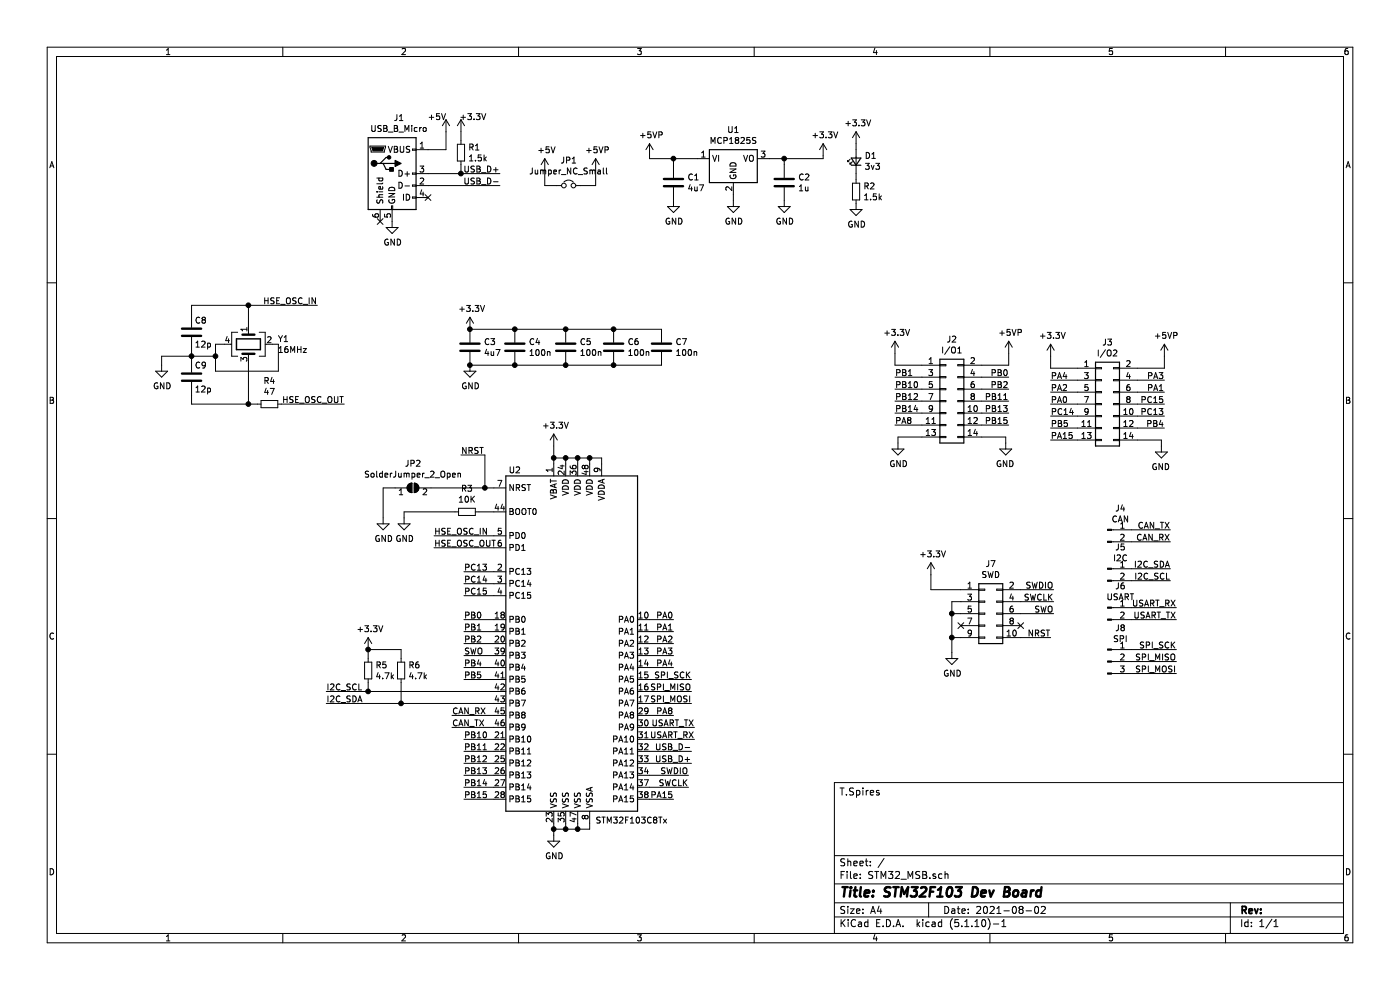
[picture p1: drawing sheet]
EESchema Schematic File Version 4
EELAYER 30 0
EELAYER END
$Descr A4 11693 8268
encoding utf-8
Sheet 1 1
Title "STM32F103 Dev Board"
Date "2021-08-02"
Rev ""
Comp ""
Comment1 ""
Comment2 ""
Comment3 ""
Comment4 "T.Spires"
$EndDescr
$Comp
L MCU_ST_STM32F1:STM32F103C8Tx U2
U 1 1
P 4825 5375
F 0 "U2" H 4300 6825 50  0000 C CNN
F 1 "STM32F103C8Tx" H 5275 3900 50  0000 C CNN
F 2 "Package_QFP:LQFP-48_7x7mm_P0.5mm" H 4225 3975 50  0001 R CNN
F 3 "http://www.st.com/st-web-ui/static/active/en/resource/technical/document/datasheet/CD00161566.pdf" H 4825 5375 50  0001 C CNN
F 4 "C8734" H 4825 5375 50  0001 C CNN "LSCS Part #"
F 5 "C8734" H 4825 5375 50  0001 C CNN "LCSC"
	1    4825 5375
	1    0    0    -1  
$EndComp
$Comp
L Regulator_Linear:MCP1825S U1
U 1 1
P 6125 1325
F 0 "U1" H 6125 1567 50  0000 C CNN
F 1 "MCP1825S" H 6125 1476 50  0000 C CNN
F 2 "Package_TO_SOT_SMD:SOT-223-3_TabPin2" H 6025 1475 50  0001 C CNN
F 3 "http://ww1.microchip.com/downloads/en/devicedoc/22056b.pdf" H 6125 1575 50  0001 C CNN
	1    6125 1325
	1    0    0    -1  
$EndComp
$Comp
L power:+3.3V #PWR0101
U 1 1
P 4625 3725
F 0 "#PWR0101" H 4625 3575 50  0001 C CNN
F 1 "+3.3V" H 4640 3898 50  0000 C CNN
F 2 "" H 4625 3725 50  0001 C CNN
F 3 "" H 4625 3725 50  0001 C CNN
	1    4625 3725
	1    0    0    -1  
$EndComp
Wire Wire Line
	4625 3725 4625 3825
Wire Wire Line
	4625 3825 4725 3825
Wire Wire Line
	5025 3825 5025 3875
Connection ~ 4625 3825
Wire Wire Line
	4625 3825 4625 3875
Wire Wire Line
	4925 3875 4925 3825
Connection ~ 4925 3825
Wire Wire Line
	4925 3825 5025 3825
Wire Wire Line
	4825 3875 4825 3825
Connection ~ 4825 3825
Wire Wire Line
	4825 3825 4925 3825
Wire Wire Line
	4725 3875 4725 3825
Connection ~ 4725 3825
Wire Wire Line
	4725 3825 4825 3825
Wire Wire Line
	4625 6875 4625 6925
Wire Wire Line
	4625 6925 4725 6925
Wire Wire Line
	4925 6925 4925 6875
Wire Wire Line
	4825 6875 4825 6925
Connection ~ 4825 6925
Wire Wire Line
	4825 6925 4925 6925
Wire Wire Line
	4725 6875 4725 6925
Connection ~ 4725 6925
Wire Wire Line
	4725 6925 4825 6925
$Comp
L power:GND #PWR0102
U 1 1
P 4625 6975
F 0 "#PWR0102" H 4625 6725 50  0001 C CNN
F 1 "GND" H 4630 6802 50  0000 C CNN
F 2 "" H 4625 6975 50  0001 C CNN
F 3 "" H 4625 6975 50  0001 C CNN
	1    4625 6975
	1    0    0    -1  
$EndComp
Wire Wire Line
	4625 6975 4625 6925
Connection ~ 4625 6925
$Comp
L Connector:USB_B_Micro J1
U 1 1
P 3275 1450
F 0 "J1" H 3332 1917 50  0000 C CNN
F 1 "USB_B_Micro" H 3332 1826 50  0000 C CNN
F 2 "Connector_USB:USB_Mini-B_Wuerth_65100516121_Horizontal" H 3425 1400 50  0001 C CNN
F 3 "~" H 3425 1400 50  0001 C CNN
F 4 "C91144" H 3275 1450 50  0001 C CNN "LSCS Part #"
F 5 "C91144" H 3275 1450 50  0001 C CNN "LCSC"
	1    3275 1450
	1    0    0    -1  
$EndComp
$Comp
L power:GND #PWR0103
U 1 1
P 3275 1850
F 0 "#PWR0103" H 3275 1600 50  0001 C CNN
F 1 "GND" H 3280 1677 50  0000 C CNN
F 2 "" H 3275 1850 50  0001 C CNN
F 3 "" H 3275 1850 50  0001 C CNN
	1    3275 1850
	1    0    0    -1  
$EndComp
Wire Wire Line
	3575 1250 3725 1250
Wire Wire Line
	3725 1250 3725 1100
$Comp
L power:+5V #PWR0104
U 1 1
P 3725 1100
F 0 "#PWR0104" H 3725 950 50  0001 C CNN
F 1 "+5V" H 3650 1225 50  0000 C CNN
F 2 "" H 3725 1100 50  0001 C CNN
F 3 "" H 3725 1100 50  0001 C CNN
	1    3725 1100
	1    0    0    -1  
$EndComp
Wire Wire Line
	3575 1450 3850 1450
Wire Wire Line
	3575 1550 4175 1550
Text Label 4175 1450 2    50   ~ 0
USB_D+
Text Label 4175 1550 2    50   ~ 0
USB_D-
$Comp
L Device:Jumper_NC_Small JP1
U 1 1
P 4750 1550
F 0 "JP1" H 4750 1762 50  0000 C CNN
F 1 "Jumper_NC_Small" H 4750 1671 50  0000 C CNN
F 2 "Connector_PinHeader_2.54mm:PinHeader_1x02_P2.54mm_Vertical" H 4750 1550 50  0001 C CNN
F 3 "~" H 4750 1550 50  0001 C CNN
	1    4750 1550
	1    0    0    -1  
$EndComp
$Comp
L power:+5V #PWR0105
U 1 1
P 4550 1425
F 0 "#PWR0105" H 4550 1275 50  0001 C CNN
F 1 "+5V" H 4565 1598 50  0000 C CNN
F 2 "" H 4550 1425 50  0001 C CNN
F 3 "" H 4550 1425 50  0001 C CNN
	1    4550 1425
	1    0    0    -1  
$EndComp
Wire Wire Line
	4550 1425 4550 1550
Wire Wire Line
	4550 1550 4650 1550
$Comp
L power:+5VP #PWR0106
U 1 1
P 4975 1425
F 0 "#PWR0106" H 4975 1275 50  0001 C CNN
F 1 "+5VP" H 4990 1598 50  0000 C CNN
F 2 "" H 4975 1425 50  0001 C CNN
F 3 "" H 4975 1425 50  0001 C CNN
	1    4975 1425
	1    0    0    -1  
$EndComp
Wire Wire Line
	4850 1550 4975 1550
Wire Wire Line
	4975 1550 4975 1425
$Comp
L power:+5VP #PWR0107
U 1 1
P 5425 1300
F 0 "#PWR0107" H 5425 1150 50  0001 C CNN
F 1 "+5VP" H 5440 1473 50  0000 C CNN
F 2 "" H 5425 1300 50  0001 C CNN
F 3 "" H 5425 1300 50  0001 C CNN
	1    5425 1300
	1    0    0    -1  
$EndComp
Wire Wire Line
	5425 1300 5425 1325
Wire Wire Line
	5425 1325 5625 1325
$Comp
L Device:C C1
U 1 1
P 5625 1525
F 0 "C1" H 5740 1571 50  0000 L CNN
F 1 "4u7" H 5740 1480 50  0000 L CNN
F 2 "Capacitor_SMD:C_0603_1608Metric" H 5663 1375 50  0001 C CNN
F 3 "~" H 5625 1525 50  0001 C CNN
F 4 "C19666" H 5625 1525 50  0001 C CNN "LSCS Part #"
F 5 "C19666" H 5625 1525 50  0001 C CNN "LCSC"
	1    5625 1525
	1    0    0    -1  
$EndComp
$Comp
L power:GND #PWR0108
U 1 1
P 6125 1675
F 0 "#PWR0108" H 6125 1425 50  0001 C CNN
F 1 "GND" H 6130 1502 50  0000 C CNN
F 2 "" H 6125 1675 50  0001 C CNN
F 3 "" H 6125 1675 50  0001 C CNN
	1    6125 1675
	1    0    0    -1  
$EndComp
$Comp
L Device:C C2
U 1 1
P 6550 1525
F 0 "C2" H 6665 1571 50  0000 L CNN
F 1 "1u" H 6665 1480 50  0000 L CNN
F 2 "Capacitor_SMD:C_0603_1608Metric" H 6588 1375 50  0001 C CNN
F 3 "~" H 6550 1525 50  0001 C CNN
F 4 "C15849" H 6550 1525 50  0001 C CNN "LSCS Part #"
F 5 "C15849" H 6550 1525 50  0001 C CNN "LCSC"
	1    6550 1525
	1    0    0    -1  
$EndComp
Wire Wire Line
	6425 1325 6550 1325
Wire Wire Line
	6550 1325 6550 1375
Connection ~ 6550 1325
Wire Wire Line
	6550 1325 6875 1325
$Comp
L power:GND #PWR0109
U 1 1
P 5625 1675
F 0 "#PWR0109" H 5625 1425 50  0001 C CNN
F 1 "GND" H 5630 1502 50  0000 C CNN
F 2 "" H 5625 1675 50  0001 C CNN
F 3 "" H 5625 1675 50  0001 C CNN
	1    5625 1675
	1    0    0    -1  
$EndComp
$Comp
L power:GND #PWR0110
U 1 1
P 6550 1675
F 0 "#PWR0110" H 6550 1425 50  0001 C CNN
F 1 "GND" H 6555 1502 50  0000 C CNN
F 2 "" H 6550 1675 50  0001 C CNN
F 3 "" H 6550 1675 50  0001 C CNN
	1    6550 1675
	1    0    0    -1  
$EndComp
Wire Wire Line
	6125 1675 6125 1625
Wire Wire Line
	5625 1375 5625 1325
Connection ~ 5625 1325
Wire Wire Line
	5625 1325 5825 1325
$Comp
L power:+3.3V #PWR0111
U 1 1
P 6875 1300
F 0 "#PWR0111" H 6875 1150 50  0001 C CNN
F 1 "+3.3V" H 6890 1473 50  0000 C CNN
F 2 "" H 6875 1300 50  0001 C CNN
F 3 "" H 6875 1300 50  0001 C CNN
	1    6875 1300
	1    0    0    -1  
$EndComp
Wire Wire Line
	6875 1325 6875 1300
$Comp
L power:+3.3V #PWR0112
U 1 1
P 7150 1200
F 0 "#PWR0112" H 7150 1050 50  0001 C CNN
F 1 "+3.3V" H 7165 1373 50  0000 C CNN
F 2 "" H 7150 1200 50  0001 C CNN
F 3 "" H 7150 1200 50  0001 C CNN
	1    7150 1200
	1    0    0    -1  
$EndComp
$Comp
L Device:LED_Small D1
U 1 1
P 7150 1350
F 0 "D1" V 7196 1280 50  0000 R CNN
F 1 "3v3" V 7105 1280 50  0000 R CNN
F 2 "Capacitor_SMD:C_0805_2012Metric" V 7150 1350 50  0001 C CNN
F 3 "~" V 7150 1350 50  0001 C CNN
F 4 "C2297" H 7150 1350 50  0001 C CNN "LSCS Part #"
F 5 "C2297" H 7150 1350 50  0001 C CNN "LCSC"
	1    7150 1350
	0    -1   -1   0   
$EndComp
$Comp
L Device:R_Small R2
U 1 1
P 7150 1600
F 0 "R2" H 7209 1646 50  0000 L CNN
F 1 "1.5k" H 7209 1555 50  0000 L CNN
F 2 "Resistor_SMD:R_0603_1608Metric" H 7150 1600 50  0001 C CNN
F 3 "~" H 7150 1600 50  0001 C CNN
F 4 "C22843" H 7150 1600 50  0001 C CNN "LSCS Part #"
F 5 "C22843" H 7150 1600 50  0001 C CNN "LCSC"
	1    7150 1600
	1    0    0    -1  
$EndComp
$Comp
L power:GND #PWR0113
U 1 1
P 7150 1700
F 0 "#PWR0113" H 7150 1450 50  0001 C CNN
F 1 "GND" H 7155 1527 50  0000 C CNN
F 2 "" H 7150 1700 50  0001 C CNN
F 3 "" H 7150 1700 50  0001 C CNN
	1    7150 1700
	1    0    0    -1  
$EndComp
Wire Wire Line
	7150 1500 7150 1450
Wire Wire Line
	7150 1250 7150 1200
$Comp
L Device:R_Small R1
U 1 1
P 3850 1275
F 0 "R1" H 3909 1321 50  0000 L CNN
F 1 "1.5k" H 3909 1230 50  0000 L CNN
F 2 "Resistor_SMD:R_0603_1608Metric" H 3850 1275 50  0001 C CNN
F 3 "~" H 3850 1275 50  0001 C CNN
F 4 "C22843" H 3850 1275 50  0001 C CNN "LSCS Part #"
F 5 "C22843" H 3850 1275 50  0001 C CNN "LCSC"
	1    3850 1275
	1    0    0    -1  
$EndComp
$Comp
L power:+3.3V #PWR0114
U 1 1
P 3850 1100
F 0 "#PWR0114" H 3850 950 50  0001 C CNN
F 1 "+3.3V" H 3950 1225 50  0000 C CNN
F 2 "" H 3850 1100 50  0001 C CNN
F 3 "" H 3850 1100 50  0001 C CNN
	1    3850 1100
	1    0    0    -1  
$EndComp
Wire Wire Line
	3850 1175 3850 1100
Wire Wire Line
	3850 1375 3850 1450
Connection ~ 3850 1450
Wire Wire Line
	3850 1450 4175 1450
$Comp
L Device:Crystal_GND24 Y1
U 1 1
P 2075 2875
F 0 "Y1" V 2029 3119 50  0000 L CNN
F 1 "16MHz" V 2120 3119 50  0000 L CNN
F 2 "Crystal:Crystal_SMD_3225-4Pin_3.2x2.5mm" H 2075 2875 50  0001 C CNN
F 3 "~" H 2075 2875 50  0001 C CNN
F 4 "C13738" H 2075 2875 50  0001 C CNN "LSCS Part #"
F 5 "C13738" H 2075 2875 50  0001 C CNN "LCSC"
	1    2075 2875
	0    1    1    0   
$EndComp
$Comp
L Device:R_Small R3
U 1 1
P 3900 4275
F 0 "R3" V 3704 4275 50  0000 C CNN
F 1 "10K" V 3795 4275 50  0000 C CNN
F 2 "Resistor_SMD:R_0603_1608Metric" H 3900 4275 50  0001 C CNN
F 3 "~" H 3900 4275 50  0001 C CNN
F 4 "C25804" H 3900 4275 50  0001 C CNN "LSCS Part #"
F 5 "C25804" H 3900 4275 50  0001 C CNN "LCSC"
	1    3900 4275
	0    1    1    0   
$EndComp
$Comp
L power:GND #PWR0115
U 1 1
P 3375 4325
F 0 "#PWR0115" H 3375 4075 50  0001 C CNN
F 1 "GND" H 3380 4152 50  0000 C CNN
F 2 "" H 3375 4325 50  0001 C CNN
F 3 "" H 3375 4325 50  0001 C CNN
	1    3375 4325
	1    0    0    -1  
$EndComp
Wire Wire Line
	4000 4275 4125 4275
$Comp
L Jumper:SolderJumper_2_Open JP2
U 1 1
P 3450 4075
F 0 "JP2" H 3450 4280 50  0000 C CNN
F 1 "SolderJumper_2_Open" H 3450 4189 50  0000 C CNN
F 2 "Jumper:SolderJumper-2_P1.3mm_Open_RoundedPad1.0x1.5mm" H 3450 4075 50  0001 C CNN
F 3 "~" H 3450 4075 50  0001 C CNN
	1    3450 4075
	1    0    0    -1  
$EndComp
$Comp
L power:GND #PWR0116
U 1 1
P 3200 4325
F 0 "#PWR0116" H 3200 4075 50  0001 C CNN
F 1 "GND" H 3205 4152 50  0000 C CNN
F 2 "" H 3200 4325 50  0001 C CNN
F 3 "" H 3200 4325 50  0001 C CNN
	1    3200 4325
	1    0    0    -1  
$EndComp
Wire Wire Line
	3300 4075 3200 4075
Wire Wire Line
	3200 4075 3200 4325
Wire Wire Line
	3600 4075 4050 4075
Wire Wire Line
	3375 4275 3375 4325
Wire Wire Line
	3375 4275 3800 4275
Wire Wire Line
	4125 4475 3625 4475
Wire Wire Line
	4125 4575 3625 4575
Text Label 3625 4475 0    50   ~ 0
HSE_OSC_IN
Text Label 3625 4575 0    50   ~ 0
HSE_OSC_OUT
Wire Wire Line
	1875 2875 1800 2875
Wire Wire Line
	2325 2875 2275 2875
Wire Wire Line
	1800 2875 1800 2975
Wire Wire Line
	1800 3100 2325 3100
Wire Wire Line
	2325 3100 2325 2875
$Comp
L Device:C C8
U 1 1
P 1600 2775
F 0 "C8" H 1625 2875 50  0000 L CNN
F 1 "12p" H 1625 2675 50  0000 L CNN
F 2 "Capacitor_SMD:C_0603_1608Metric" H 1638 2625 50  0001 C CNN
F 3 "~" H 1600 2775 50  0001 C CNN
F 4 "C38523" H 1600 2775 50  0001 C CNN "LSCS Part #"
F 5 "C38523" H 1600 2775 50  0001 C CNN "LCSC"
	1    1600 2775
	1    0    0    -1  
$EndComp
$Comp
L Device:C C9
U 1 1
P 1600 3150
F 0 "C9" H 1625 3250 50  0000 L CNN
F 1 "12p" H 1625 3050 50  0000 L CNN
F 2 "Capacitor_SMD:C_0603_1608Metric" H 1638 3000 50  0001 C CNN
F 3 "~" H 1600 3150 50  0001 C CNN
F 4 "C38523" H 1600 3150 50  0001 C CNN "LSCS Part #"
F 5 "C38523" H 1600 3150 50  0001 C CNN "LCSC"
	1    1600 3150
	1    0    0    -1  
$EndComp
Wire Wire Line
	1600 2975 1800 2975
Wire Wire Line
	1600 2925 1600 2975
Connection ~ 1600 2975
Wire Wire Line
	1600 2975 1600 3000
Connection ~ 1800 2975
Wire Wire Line
	1800 2975 1800 3100
Wire Wire Line
	1600 3300 1600 3375
Wire Wire Line
	1600 3375 2075 3375
Wire Wire Line
	2075 3025 2075 3375
Wire Wire Line
	1600 2625 1600 2550
Wire Wire Line
	1600 2550 2075 2550
Wire Wire Line
	2075 2550 2075 2725
Connection ~ 2075 2550
$Comp
L power:GND #PWR0117
U 1 1
P 1350 3050
F 0 "#PWR0117" H 1350 2800 50  0001 C CNN
F 1 "GND" H 1355 2877 50  0000 C CNN
F 2 "" H 1350 3050 50  0001 C CNN
F 3 "" H 1350 3050 50  0001 C CNN
	1    1350 3050
	1    0    0    -1  
$EndComp
Wire Wire Line
	1600 2975 1350 2975
Text Label 5775 6375 2    50   ~ 0
USB_D+
Wire Wire Line
	5425 6375 5775 6375
Wire Wire Line
	5425 6275 5775 6275
Text Label 5775 6275 2    50   ~ 0
USB_D-
Text Label 3775 6075 0    50   ~ 0
CAN_TX
Text Label 3775 5975 0    50   ~ 0
CAN_RX
Wire Wire Line
	3775 5975 4125 5975
Wire Wire Line
	3775 6075 4125 6075
Text Label 2725 5875 0    50   ~ 0
I2C_SDA
Text Label 2725 5775 0    50   ~ 0
I2C_SCL
Text Label 5775 5675 2    50   ~ 0
SPI_SCK
Wire Wire Line
	5425 5675 5775 5675
Text Label 5775 5775 2    50   ~ 0
SPI_MISO
Wire Wire Line
	5425 5775 5775 5775
Wire Wire Line
	5425 5875 5775 5875
Text Label 5775 5875 2    50   ~ 0
SPI_MOSI
Text Label 2650 2550 2    50   ~ 0
HSE_OSC_IN
Text Label 2875 3375 2    50   ~ 0
HSE_OSC_OUT
Wire Wire Line
	2075 2550 2650 2550
Text Label 5800 6175 2    50   ~ 0
USART_RX
Text Label 5800 6075 2    50   ~ 0
USART_TX
Wire Wire Line
	5425 6075 5800 6075
Wire Wire Line
	5425 6175 5800 6175
Text Label 3875 4775 0    50   ~ 0
PC13
Wire Wire Line
	3875 4775 4125 4775
Wire Wire Line
	3875 4875 4125 4875
Text Label 3875 4875 0    50   ~ 0
PC14
Wire Wire Line
	4125 4975 3875 4975
Text Label 3875 4975 0    50   ~ 0
PC15
Wire Wire Line
	4125 5175 3875 5175
Text Label 3875 5175 0    50   ~ 0
PB0
Wire Wire Line
	4125 5275 3875 5275
Text Label 3875 5275 0    50   ~ 0
PB1
Wire Wire Line
	4125 5375 3875 5375
Text Label 3875 5375 0    50   ~ 0
PB2
Wire Wire Line
	4125 5475 3875 5475
Text Label 3875 5475 0    50   ~ 0
SWO
Text Label 3875 5575 0    50   ~ 0
PB4
Wire Wire Line
	4125 5675 3875 5675
Text Label 3875 5675 0    50   ~ 0
PB5
Text Label 3875 6175 0    50   ~ 0
PB10
Wire Wire Line
	4125 6175 3875 6175
Text Label 3875 6275 0    50   ~ 0
PB11
Wire Wire Line
	4125 6275 3875 6275
Wire Wire Line
	4125 6375 3875 6375
Text Label 3875 6375 0    50   ~ 0
PB12
Text Label 3875 6475 0    50   ~ 0
PB13
Wire Wire Line
	4125 6475 3875 6475
Wire Wire Line
	4125 6575 3875 6575
Wire Wire Line
	4125 6675 3875 6675
Text Label 3875 6575 0    50   ~ 0
PB14
Text Label 3875 6675 0    50   ~ 0
PB15
Text Label 5625 5175 2    50   ~ 0
PA0
Wire Wire Line
	5625 5175 5425 5175
Text Label 5625 5275 2    50   ~ 0
PA1
Wire Wire Line
	5425 5275 5625 5275
Text Label 5625 5375 2    50   ~ 0
PA2
Wire Wire Line
	5425 5375 5625 5375
Text Label 5625 5475 2    50   ~ 0
PA3
Wire Wire Line
	5425 5475 5625 5475
Wire Wire Line
	5425 5575 5625 5575
Text Label 5625 5575 2    50   ~ 0
PA4
Text Label 5625 5975 2    50   ~ 0
PA8
Wire Wire Line
	5625 5975 5425 5975
Wire Wire Line
	5425 6675 5625 6675
Text Label 5750 6475 2    50   ~ 0
SWDIO
Text Label 5750 6575 2    50   ~ 0
SWCLK
Text Label 5625 6675 2    50   ~ 0
PA15
NoConn ~ 3575 1650
NoConn ~ 3175 1850
$Comp
L Device:C C3
U 1 1
P 3925 2900
F 0 "C3" H 4040 2946 50  0000 L CNN
F 1 "4u7" H 4040 2855 50  0000 L CNN
F 2 "Capacitor_SMD:C_0603_1608Metric" H 3963 2750 50  0001 C CNN
F 3 "~" H 3925 2900 50  0001 C CNN
F 4 "C19666" H 3925 2900 50  0001 C CNN "LSCS Part #"
F 5 "C19666" H 3925 2900 50  0001 C CNN "LCSC"
	1    3925 2900
	1    0    0    -1  
$EndComp
$Comp
L Device:C C4
U 1 1
P 4300 2900
F 0 "C4" H 4415 2946 50  0000 L CNN
F 1 "100n" H 4415 2855 50  0000 L CNN
F 2 "Capacitor_SMD:C_0603_1608Metric" H 4338 2750 50  0001 C CNN
F 3 "~" H 4300 2900 50  0001 C CNN
F 4 "C14663" H 4300 2900 50  0001 C CNN "LSCS Part #"
F 5 "C14663" H 4300 2900 50  0001 C CNN "LCSC"
	1    4300 2900
	1    0    0    -1  
$EndComp
$Comp
L Device:C C5
U 1 1
P 4725 2900
F 0 "C5" H 4840 2946 50  0000 L CNN
F 1 "100n" H 4840 2855 50  0000 L CNN
F 2 "Capacitor_SMD:C_0603_1608Metric" H 4763 2750 50  0001 C CNN
F 3 "~" H 4725 2900 50  0001 C CNN
F 4 "C14663" H 4725 2900 50  0001 C CNN "LSCS Part #"
F 5 "C14663" H 4725 2900 50  0001 C CNN "LCSC"
	1    4725 2900
	1    0    0    -1  
$EndComp
$Comp
L Device:C C6
U 1 1
P 5125 2900
F 0 "C6" H 5240 2946 50  0000 L CNN
F 1 "100n" H 5240 2855 50  0000 L CNN
F 2 "Capacitor_SMD:C_0603_1608Metric" H 5163 2750 50  0001 C CNN
F 3 "~" H 5125 2900 50  0001 C CNN
F 4 "C14663" H 5125 2900 50  0001 C CNN "LSCS Part #"
F 5 "C14663" H 5125 2900 50  0001 C CNN "LCSC"
	1    5125 2900
	1    0    0    -1  
$EndComp
$Comp
L Device:C C7
U 1 1
P 5525 2900
F 0 "C7" H 5640 2946 50  0000 L CNN
F 1 "100n" H 5640 2855 50  0000 L CNN
F 2 "Capacitor_SMD:C_0603_1608Metric" H 5563 2750 50  0001 C CNN
F 3 "~" H 5525 2900 50  0001 C CNN
F 4 "C14663" H 5525 2900 50  0001 C CNN "LSCS Part #"
F 5 "C14663" H 5525 2900 50  0001 C CNN "LCSC"
	1    5525 2900
	1    0    0    -1  
$EndComp
Wire Wire Line
	3925 2750 4300 2750
Connection ~ 4300 2750
Wire Wire Line
	4300 2750 4725 2750
Connection ~ 4725 2750
Wire Wire Line
	4725 2750 5125 2750
Connection ~ 5125 2750
Wire Wire Line
	5125 2750 5525 2750
Wire Wire Line
	5525 3050 5125 3050
Connection ~ 4300 3050
Wire Wire Line
	4300 3050 3925 3050
Connection ~ 4725 3050
Wire Wire Line
	4725 3050 4300 3050
Connection ~ 5125 3050
Wire Wire Line
	5125 3050 4725 3050
$Comp
L power:+3.3V #PWR0118
U 1 1
P 3925 2750
F 0 "#PWR0118" H 3925 2600 50  0001 C CNN
F 1 "+3.3V" H 3940 2923 50  0000 C CNN
F 2 "" H 3925 2750 50  0001 C CNN
F 3 "" H 3925 2750 50  0001 C CNN
	1    3925 2750
	1    0    0    -1  
$EndComp
Connection ~ 3925 2750
$Comp
L power:GND #PWR0119
U 1 1
P 3925 3050
F 0 "#PWR0119" H 3925 2800 50  0001 C CNN
F 1 "GND" H 3930 2877 50  0000 C CNN
F 2 "" H 3925 3050 50  0001 C CNN
F 3 "" H 3925 3050 50  0001 C CNN
	1    3925 3050
	1    0    0    -1  
$EndComp
Connection ~ 3925 3050
$Comp
L Device:R_Small R4
U 1 1
P 2250 3375
F 0 "R4" V 2054 3375 50  0000 C CNN
F 1 "47" V 2145 3375 50  0000 C CNN
F 2 "Resistor_SMD:R_0603_1608Metric" H 2250 3375 50  0001 C CNN
F 3 "~" H 2250 3375 50  0001 C CNN
F 4 "C23182" H 2250 3375 50  0001 C CNN "LSCS Part #"
F 5 "C23182" H 2250 3375 50  0001 C CNN "LCSC"
	1    2250 3375
	0    1    1    0   
$EndComp
Wire Wire Line
	2150 3375 2075 3375
Connection ~ 2075 3375
Wire Wire Line
	2350 3375 2875 3375
Wire Wire Line
	5425 6475 5750 6475
Wire Wire Line
	5425 6575 5750 6575
$Comp
L Connector_Generic:Conn_02x05_Odd_Even J7
U 1 1
P 8225 5125
F 0 "J7" H 8275 5542 50  0000 C CNN
F 1 "SWD" H 8275 5451 50  0000 C CNN
F 2 "Connector_PinHeader_2.54mm:PinHeader_2x05_P2.54mm_Vertical" H 8225 5125 50  0001 C CNN
F 3 "~" H 8225 5125 50  0001 C CNN
	1    8225 5125
	1    0    0    -1  
$EndComp
$Comp
L power:+3.3V #PWR0120
U 1 1
P 7775 4800
F 0 "#PWR0120" H 7775 4650 50  0001 C CNN
F 1 "+3.3V" H 7790 4973 50  0000 C CNN
F 2 "" H 7775 4800 50  0001 C CNN
F 3 "" H 7775 4800 50  0001 C CNN
	1    7775 4800
	1    0    0    -1  
$EndComp
Wire Wire Line
	7775 4800 7775 4925
Wire Wire Line
	7775 4925 8025 4925
Wire Wire Line
	8025 5025 7950 5025
Wire Wire Line
	7950 5025 7950 5125
Wire Wire Line
	7950 5125 8025 5125
Wire Wire Line
	7950 5125 7950 5325
Connection ~ 7950 5125
$Comp
L power:GND #PWR0121
U 1 1
P 7950 5450
F 0 "#PWR0121" H 7950 5200 50  0001 C CNN
F 1 "GND" H 7955 5277 50  0000 C CNN
F 2 "" H 7950 5450 50  0001 C CNN
F 3 "" H 7950 5450 50  0001 C CNN
	1    7950 5450
	1    0    0    -1  
$EndComp
Wire Wire Line
	8025 5325 7950 5325
Connection ~ 7950 5325
Wire Wire Line
	7950 5325 7950 5450
Wire Wire Line
	4050 4075 4050 3800
Connection ~ 4050 4075
Wire Wire Line
	4050 4075 4125 4075
Text Label 3850 3800 0    50   ~ 0
NRST
Wire Wire Line
	4050 3800 3850 3800
Text Label 8775 5325 2    50   ~ 0
NRST
Wire Wire Line
	8525 5325 8775 5325
Text Label 8800 5125 2    50   ~ 0
SWO
Text Label 8800 5025 2    50   ~ 0
SWCLK
Wire Wire Line
	8525 5125 8800 5125
Wire Wire Line
	8525 5025 8800 5025
Text Label 8800 4925 2    50   ~ 0
SWDIO
Wire Wire Line
	8525 4925 8800 4925
$Comp
L Connector:Conn_01x02_Male J4
U 1 1
P 9250 4425
F 0 "J4" H 9358 4606 50  0000 C CNN
F 1 "CAN" H 9358 4515 50  0000 C CNN
F 2 "Connector_PinHeader_2.54mm:PinHeader_1x02_P2.54mm_Vertical" H 9250 4425 50  0001 C CNN
F 3 "~" H 9250 4425 50  0001 C CNN
	1    9250 4425
	1    0    0    -1  
$EndComp
$Comp
L Connector:Conn_01x02_Male J5
U 1 1
P 9250 4750
F 0 "J5" H 9358 4931 50  0000 C CNN
F 1 "I2C" H 9358 4840 50  0000 C CNN
F 2 "Connector_PinHeader_2.54mm:PinHeader_1x02_P2.54mm_Vertical" H 9250 4750 50  0001 C CNN
F 3 "~" H 9250 4750 50  0001 C CNN
	1    9250 4750
	1    0    0    -1  
$EndComp
$Comp
L Connector:Conn_01x02_Male J6
U 1 1
P 9250 5075
F 0 "J6" H 9358 5256 50  0000 C CNN
F 1 "USART" H 9358 5165 50  0000 C CNN
F 2 "Connector_PinHeader_2.54mm:PinHeader_1x02_P2.54mm_Vertical" H 9250 5075 50  0001 C CNN
F 3 "~" H 9250 5075 50  0001 C CNN
	1    9250 5075
	1    0    0    -1  
$EndComp
$Comp
L Connector:Conn_01x03_Male J8
U 1 1
P 9250 5525
F 0 "J8" H 9358 5806 50  0000 C CNN
F 1 "SPI" H 9358 5715 50  0000 C CNN
F 2 "Connector_PinHeader_2.54mm:PinHeader_1x03_P2.54mm_Vertical" H 9250 5525 50  0001 C CNN
F 3 "~" H 9250 5525 50  0001 C CNN
	1    9250 5525
	1    0    0    -1  
$EndComp
Text Label 9775 4525 2    50   ~ 0
CAN_RX
Text Label 9775 4425 2    50   ~ 0
CAN_TX
Wire Wire Line
	9450 4425 9775 4425
Wire Wire Line
	9450 4525 9775 4525
Text Label 9775 4850 2    50   ~ 0
I2C_SCL
Text Label 9775 4750 2    50   ~ 0
I2C_SDA
Wire Wire Line
	9450 4750 9775 4750
Wire Wire Line
	9450 4850 9775 4850
Text Label 9825 5175 2    50   ~ 0
USART_TX
Wire Wire Line
	9450 5075 9825 5075
Text Label 9825 5075 2    50   ~ 0
USART_RX
Wire Wire Line
	9450 5175 9825 5175
Text Label 9825 5425 2    50   ~ 0
SPI_SCK
Text Label 9825 5525 2    50   ~ 0
SPI_MISO
Text Label 9825 5625 2    50   ~ 0
SPI_MOSI
Wire Wire Line
	9450 5425 9825 5425
Wire Wire Line
	9450 5525 9825 5525
Wire Wire Line
	9450 5625 9825 5625
$Comp
L Device:R_Small R6
U 1 1
P 3350 5600
F 0 "R6" H 3409 5646 50  0000 L CNN
F 1 "4.7k" H 3409 5555 50  0000 L CNN
F 2 "Resistor_SMD:R_0603_1608Metric" H 3350 5600 50  0001 C CNN
F 3 "~" H 3350 5600 50  0001 C CNN
F 4 "C23162" H 3350 5600 50  0001 C CNN "LSCS Part #"
F 5 "C23162" H 3350 5600 50  0001 C CNN "LCSC"
	1    3350 5600
	1    0    0    -1  
$EndComp
$Comp
L Device:R_Small R5
U 1 1
P 3075 5600
F 0 "R5" H 3134 5646 50  0000 L CNN
F 1 "4.7k" H 3134 5555 50  0000 L CNN
F 2 "Resistor_SMD:R_0603_1608Metric" H 3075 5600 50  0001 C CNN
F 3 "~" H 3075 5600 50  0001 C CNN
F 4 "C23162" H 3075 5600 50  0001 C CNN "LSCS Part #"
F 5 "C23162" H 3075 5600 50  0001 C CNN "LCSC"
	1    3075 5600
	1    0    0    -1  
$EndComp
Wire Wire Line
	3350 5700 3350 5875
Connection ~ 3350 5875
Wire Wire Line
	3350 5875 4125 5875
Wire Wire Line
	3075 5700 3075 5775
Connection ~ 3075 5775
Wire Wire Line
	3075 5775 4125 5775
Wire Wire Line
	3350 5500 3350 5425
Wire Wire Line
	3350 5425 3075 5425
Wire Wire Line
	3075 5425 3075 5500
$Comp
L power:+3.3V #PWR0122
U 1 1
P 3075 5425
F 0 "#PWR0122" H 3075 5275 50  0001 C CNN
F 1 "+3.3V" H 3090 5598 50  0000 C CNN
F 2 "" H 3075 5425 50  0001 C CNN
F 3 "" H 3075 5425 50  0001 C CNN
	1    3075 5425
	1    0    0    -1  
$EndComp
Connection ~ 3075 5425
Wire Wire Line
	2725 5775 3075 5775
Wire Wire Line
	2725 5875 3350 5875
$Comp
L Connector_Generic:Conn_02x07_Odd_Even J2
U 1 1
P 7900 3350
F 0 "J2" H 7950 3867 50  0000 C CNN
F 1 "I/O1" H 7950 3776 50  0000 C CNN
F 2 "Connector_PinHeader_2.54mm:PinHeader_2x07_P2.54mm_Vertical" H 7900 3350 50  0001 C CNN
F 3 "~" H 7900 3350 50  0001 C CNN
	1    7900 3350
	1    0    0    -1  
$EndComp
$Comp
L power:+3.3V #PWR0123
U 1 1
P 7475 2950
F 0 "#PWR0123" H 7475 2800 50  0001 C CNN
F 1 "+3.3V" H 7490 3123 50  0000 C CNN
F 2 "" H 7475 2950 50  0001 C CNN
F 3 "" H 7475 2950 50  0001 C CNN
	1    7475 2950
	1    0    0    -1  
$EndComp
Wire Wire Line
	7475 2950 7475 3050
Wire Wire Line
	7475 3050 7700 3050
$Comp
L power:+5VP #PWR0124
U 1 1
P 8425 2950
F 0 "#PWR0124" H 8425 2800 50  0001 C CNN
F 1 "+5VP" H 8440 3123 50  0000 C CNN
F 2 "" H 8425 2950 50  0001 C CNN
F 3 "" H 8425 2950 50  0001 C CNN
	1    8425 2950
	1    0    0    -1  
$EndComp
Wire Wire Line
	8200 3050 8425 3050
Wire Wire Line
	8425 3050 8425 2950
$Comp
L power:GND #PWR0125
U 1 1
P 7500 3700
F 0 "#PWR0125" H 7500 3450 50  0001 C CNN
F 1 "GND" H 7505 3527 50  0000 C CNN
F 2 "" H 7500 3700 50  0001 C CNN
F 3 "" H 7500 3700 50  0001 C CNN
	1    7500 3700
	1    0    0    -1  
$EndComp
Wire Wire Line
	7500 3700 7500 3650
Wire Wire Line
	7500 3650 7700 3650
$Comp
L power:GND #PWR0126
U 1 1
P 8400 3700
F 0 "#PWR0126" H 8400 3450 50  0001 C CNN
F 1 "GND" H 8405 3527 50  0000 C CNN
F 2 "" H 8400 3700 50  0001 C CNN
F 3 "" H 8400 3700 50  0001 C CNN
	1    8400 3700
	-1   0    0    -1  
$EndComp
Wire Wire Line
	8400 3700 8400 3650
Wire Wire Line
	8400 3650 8200 3650
Text Label 9725 3475 2    50   ~ 0
PC13
Text Label 8775 3475 0    50   ~ 0
PC14
Text Label 9725 3375 2    50   ~ 0
PC15
Text Label 8775 3375 0    50   ~ 0
PA0
Text Label 9725 3275 2    50   ~ 0
PA1
Text Label 8775 3275 0    50   ~ 0
PA2
Text Label 9725 3175 2    50   ~ 0
PA3
Text Label 8775 3175 0    50   ~ 0
PA4
Text Label 8425 3150 2    50   ~ 0
PB0
Text Label 7475 3150 0    50   ~ 0
PB1
Wire Wire Line
	7700 3150 7475 3150
Wire Wire Line
	7700 3250 7475 3250
Wire Wire Line
	7700 3350 7475 3350
Wire Wire Line
	7700 3450 7475 3450
Wire Wire Line
	7700 3550 7475 3550
Wire Wire Line
	8200 3550 8425 3550
Wire Wire Line
	8200 3450 8425 3450
Wire Wire Line
	8200 3350 8425 3350
Wire Wire Line
	8200 3250 8425 3250
Wire Wire Line
	8200 3150 8425 3150
$Comp
L Connector_Generic:Conn_02x07_Odd_Even J3
U 1 1
P 9200 3375
F 0 "J3" H 9250 3892 50  0000 C CNN
F 1 "I/O2" H 9250 3801 50  0000 C CNN
F 2 "Connector_PinHeader_2.54mm:PinHeader_2x07_P2.54mm_Vertical" H 9200 3375 50  0001 C CNN
F 3 "~" H 9200 3375 50  0001 C CNN
	1    9200 3375
	1    0    0    -1  
$EndComp
$Comp
L power:+3.3V #PWR0127
U 1 1
P 8775 2975
F 0 "#PWR0127" H 8775 2825 50  0001 C CNN
F 1 "+3.3V" H 8790 3148 50  0000 C CNN
F 2 "" H 8775 2975 50  0001 C CNN
F 3 "" H 8775 2975 50  0001 C CNN
	1    8775 2975
	1    0    0    -1  
$EndComp
Wire Wire Line
	8775 2975 8775 3075
Wire Wire Line
	8775 3075 9000 3075
$Comp
L power:+5VP #PWR0128
U 1 1
P 9725 2975
F 0 "#PWR0128" H 9725 2825 50  0001 C CNN
F 1 "+5VP" H 9740 3148 50  0000 C CNN
F 2 "" H 9725 2975 50  0001 C CNN
F 3 "" H 9725 2975 50  0001 C CNN
	1    9725 2975
	1    0    0    -1  
$EndComp
Wire Wire Line
	9500 3075 9725 3075
Wire Wire Line
	9725 3075 9725 2975
$Comp
L power:GND #PWR0130
U 1 1
P 9700 3725
F 0 "#PWR0130" H 9700 3475 50  0001 C CNN
F 1 "GND" H 9705 3552 50  0000 C CNN
F 2 "" H 9700 3725 50  0001 C CNN
F 3 "" H 9700 3725 50  0001 C CNN
	1    9700 3725
	-1   0    0    -1  
$EndComp
Wire Wire Line
	9700 3725 9700 3675
Wire Wire Line
	9700 3675 9500 3675
Wire Wire Line
	9000 3175 8775 3175
Wire Wire Line
	9000 3275 8775 3275
Wire Wire Line
	9000 3375 8775 3375
Wire Wire Line
	9000 3475 8775 3475
Wire Wire Line
	9000 3575 8775 3575
Wire Wire Line
	9500 3475 9725 3475
Wire Wire Line
	9500 3375 9725 3375
Wire Wire Line
	9500 3275 9725 3275
Wire Wire Line
	9500 3175 9725 3175
Text Label 8425 3250 2    50   ~ 0
PB2
Text Label 7475 3250 0    50   ~ 0
PB10
Text Label 8425 3350 2    50   ~ 0
PB11
Text Label 7475 3350 0    50   ~ 0
PB12
Text Label 8425 3450 2    50   ~ 0
PB13
Text Label 7475 3450 0    50   ~ 0
PB14
Text Label 8425 3550 2    50   ~ 0
PB15
Text Label 7475 3550 0    50   ~ 0
PA8
Text Label 8775 3675 0    50   ~ 0
PA15
NoConn ~ 8025 5225
NoConn ~ 8525 5225
Wire Wire Line
	1350 2975 1350 3050
Wire Wire Line
	4125 5575 3875 5575
Wire Wire Line
	9500 3575 9725 3575
Wire Wire Line
	9000 3675 8775 3675
Text Label 9725 3575 2    50   ~ 0
PB4
Text Label 8775 3575 0    50   ~ 0
PB5
$EndSCHEMATC
